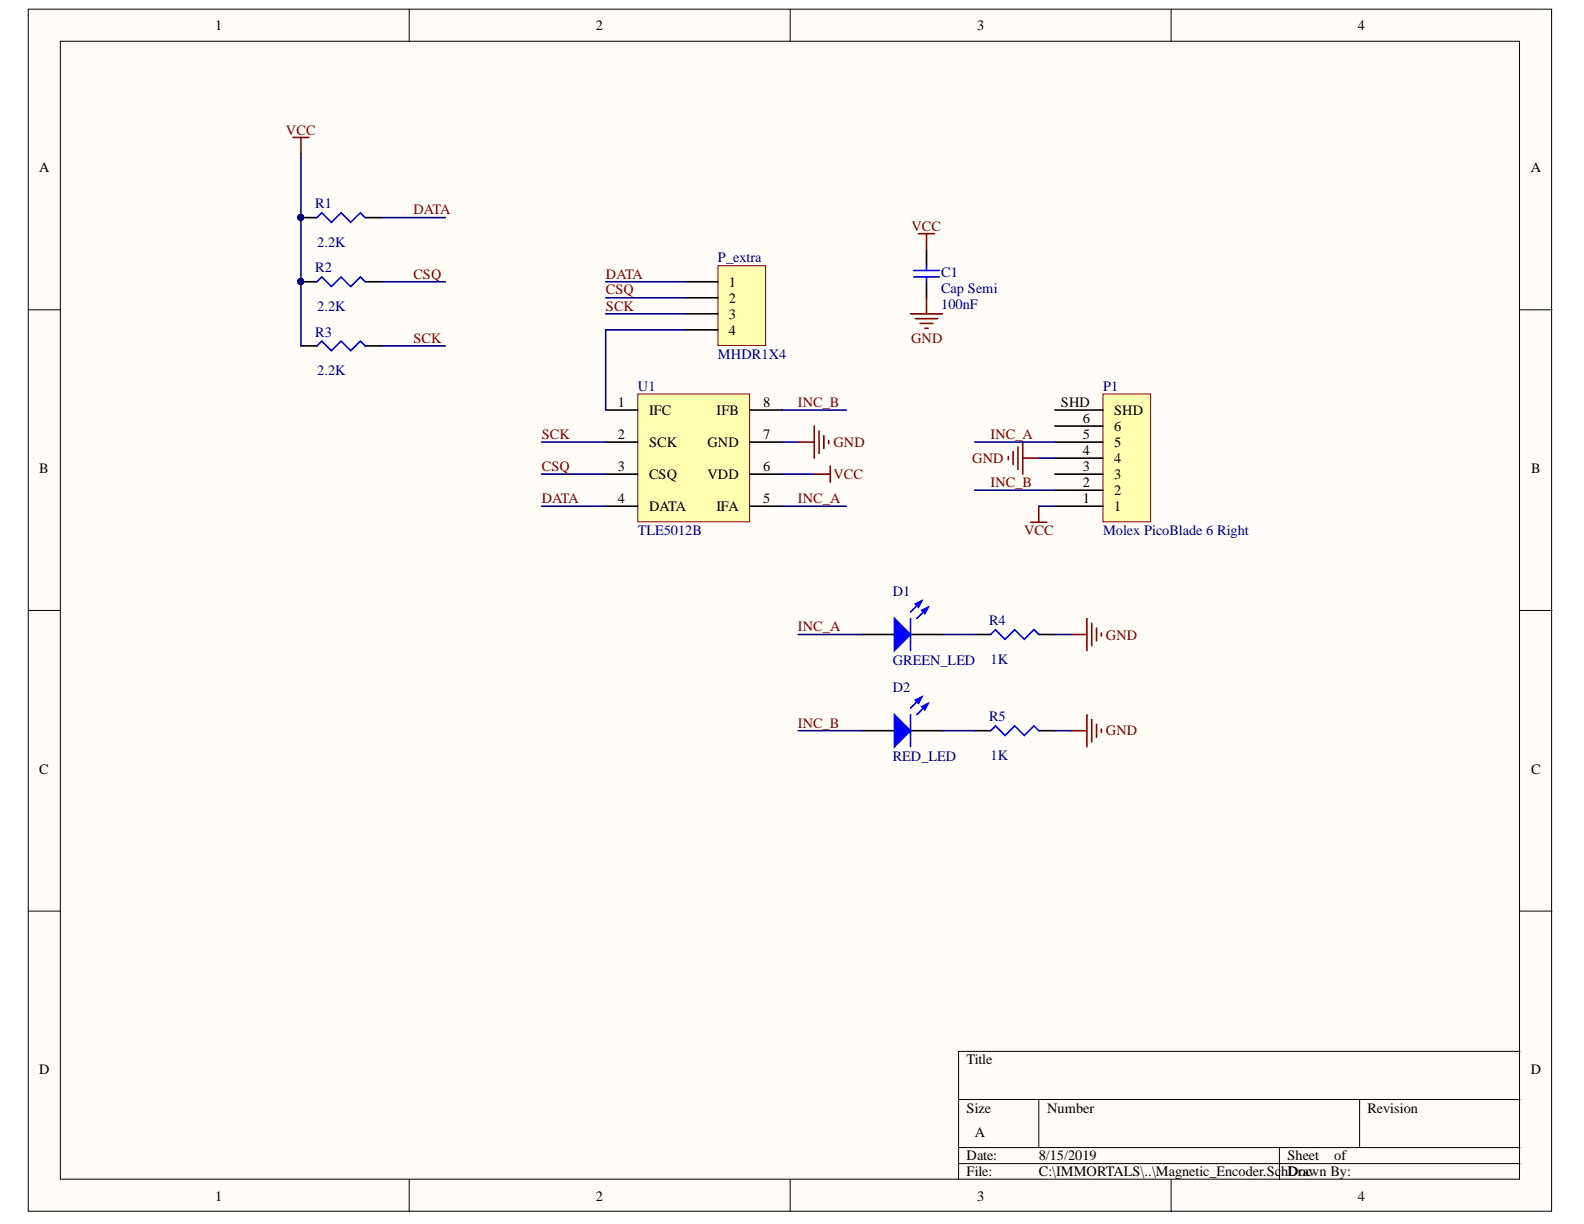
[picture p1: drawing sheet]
# Altium project Magnetic_Encoder.PrjPcb
1 sheet, 11 parts. Net scope: global (net labels, ports and power ports of the same name join across sheets).
Board file: Magnetic_Encoder.PcbDoc

## Sheet Magnetic_Encoder.SchDoc
size A

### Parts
C1  Cap Semi  value 100nF  [1608[0603]]
D1  GREEN_LED  [1608[0603]]
D2  RED_LED  [1608[0603]]
P1  Molex PicoBlade 6 Right  [Molex PicoBlade 6 Right SMD]
P_extra  MHDR1X4  [MHDR1X4]
R1  value 2.2K  [J1-0603]  (hidden comment: Res3)
R2  value 2.2K  [J1-0603]  (hidden comment: Res3)
R3  value 2.2K  [J1-0603]  (hidden comment: Res3)
R4  value 1K  [J1-0603]  (hidden comment: Res3)
R5  value 1K  [J1-0603]  (hidden comment: Res3)
U1  TLE5012B  [SO-8]

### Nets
GND: C1.1 P1.4 R4.2 R5.2 U1.7(GND)
VCC: C1.2 P1.1 R1.1 R2.1 R3.1 U1.6(VDD)
CSQ: P_extra.2 R2.2 U1.3(CSQ)
DATA: P_extra.1 R1.2 U1.4(DATA)
INC_A: D1.1(A) P1.5 U1.5(IFA)
INC_B: D2.1(A) P1.2 U1.8(IFB)
SCK: P_extra.3 R3.2 U1.2(SCK)
NetD1_2: D1.2(K) R4.1
NetD2_2: D2.2(K) R5.1
NetP_extra_4: P_extra.4 U1.1(IFC)

Not connected (* = marked no-connect by the designer): P1 3 6 SHD
